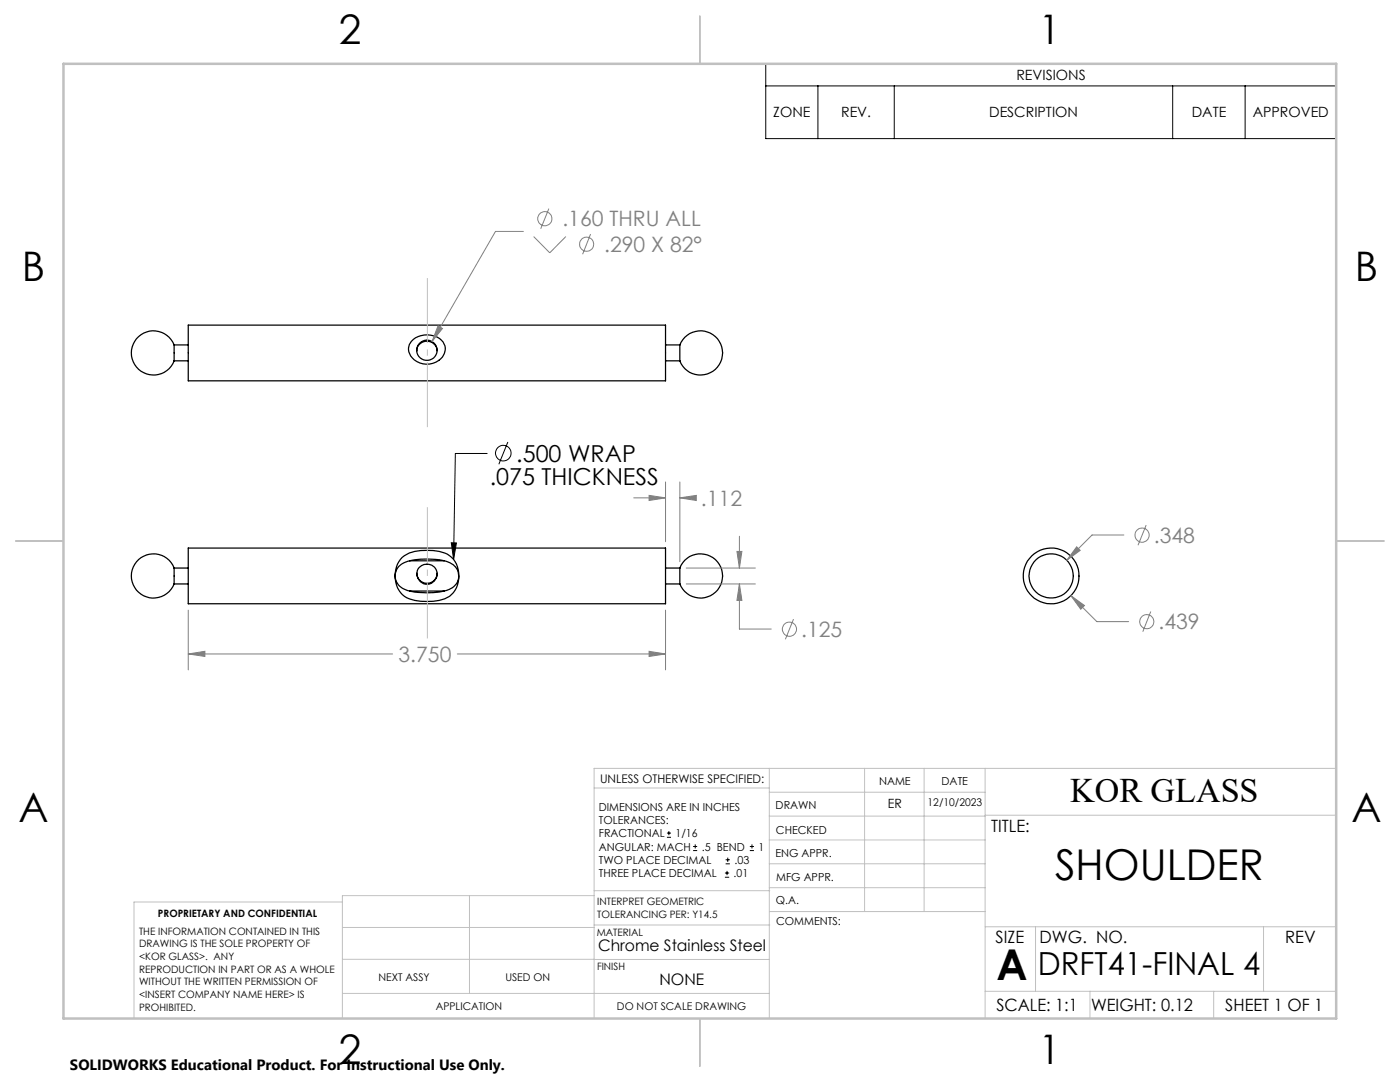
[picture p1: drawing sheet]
<svg xmlns="http://www.w3.org/2000/svg" width="279mm" height="216mm" viewBox="0 0 279 216" stroke-linecap="round" stroke-linejoin="round" font-family="sans-serif">
<g fill="none" stroke="#000" stroke-width=".25">
<path d="M34.7 68.8a4.4 4.4 0 0 0-6.7-1.9 4.4 4.4 0 0 0 0 7 4.4 4.4 0 0 0 6.7-1.9M34.7 68.8v3.2M34.7 68.8h2.9M34.7 72h2.9M37.6 64.9h95.2v11.1h-95.2zM82.1 68.1a4.4 4.4 0 0 1 6.3 .2 2.85 2.85 0 0 1-2 4.2 3.6 3.6 0 0 1-4.9-3.1l.2-.7zM83.2 70a2.01 2.01 0 0 1 2-1.9 2.01 2.01 0 0 1 2 1.9M132.8 68.8h2.9M132.8 72h2.9M135.7 68.8a4.4 4.4 0 0 1 6.8-1.9 4.4 4.4 0 0 1 0 7 4.4 4.4 0 0 1-6.8-1.9M135.7 68.8v3.2M34.7 113.3a4.4 4.4 0 0 0-6.7-1.9 4.4 4.4 0 0 0 0 7.1 4.4 4.4 0 0 0 6.7-2"/>
<path d="M34.7 113.3v3.2M34.7 116.5h2.9M34.7 113.3h2.9M37.6 109.4h95.2v11.1h-95.2zM79.6 113a5.9 5.9 0 0 1 4.4-1.4 11 11 0 0 1 6.1 .9 2.82 2.82 0 0 1 1.4 2.7 2.82 2.82 0 0 1-1.8 2.4 14.6 14.6 0 0 1-9.1-.1 2.84 2.84 0 0 1-1-4.5zM80.3 111.2a8.2 8.2 0 0 1 6.2-1.3 4.8 4.8 0 0 1 4.8 3.2 5.1 5.1 0 0 1-2.5 6.4 10.4 10.4 0 0 1-8.1-.5 5.4 5.4 0 0 1-.4-7.8zM81.7 111.9h7M81.7 117.9h7M83.2 114.4a2.03 2.03 0 0 0 2 2 2.03 2.03 0 0 0 2-2M132.8 116.5h2.9M132.8 113.3h2.9M135.7 113.3a4.4 4.4 0 0 1 6.8-1.9 4.4 4.4 0 0 1 0 7.1 4.4 4.4 0 0 1-6.8-2"/>
<path d="M135.7 113.3v3.2"/>
<circle cx="85.2" cy="69.9" r="2.03"/>
<circle cx="85.2" cy="114.6" r="1.99"/>
<circle cx="209.8" cy="114.9" r="4.4"/>
<circle cx="209.8" cy="114.9" r="5.6"/>
</g>
<g fill="none" stroke="#808080" stroke-width=".2">
<path d="M104.5 46.2h-5.6l-12.7 22M106.5 47.2l3.2 3.2 3.2-3.2M109.5 41.6l-1.6 4M117.9 46.7l-1.6 4M87.4 65l.9 .5-2.1 2.7zM126.5 99.3h6.3M129.5 98.8l3.3 .5-3.3 .6zM132.8 96.2v11.9M135.7 99.3l3.3-.5v1.1zM135.7 96.2v15.9M135.7 99.3h3M136.9 116.5h13.8"/>
<path d="M136.9 113.3h13.8M147.1 110h1l-.5 3.3zM147.6 116.5l.5 3.3h-1zM147.6 116.5v9h6.3M147.6 107v6.3M213.7 118.9l2.7 1.9-.7 .8zM213.7 118.9l5.2 5.1h6.3M214.9 109.1l.7 .7-2.7 2zM224.3 106.8h-6.4l-5 5M228.7 104.8l-1.6 4M37.6 130.5l3.3-.5v1zM37.6 121.7v12"/>
<path d="M37.6 130.5h40.8M91.3 130.5h41.5M129.5 130l3.3 .5-3.3 .5zM132.8 121.7v12M158.4 123.5l-1.7 4.1M229.7 122l-1.6 4"/>
<circle cx="108.7" cy="43.7" r="1.41"/>
<circle cx="117.1" cy="48.7" r="1.41"/>
<circle cx="227.9" cy="106.8" r="1.42"/>
<circle cx="157.5" cy="125.5" r="1.42"/>
<circle cx="228.9" cy="124" r="1.41"/>
</g>
<g fill="none" stroke="#000" stroke-width=".2">
<path d="M152.8 12.7h113.9v15h-113.9zM152.8 17.1h113.9M163.2 17.1v10.6M178.5 17.1v10.6M234 17.1v10.6M248.5 17.1v10.6M97.2 90.5h-6.3l-.4 21.1M101.4 88.2l-1.8 4.4M90.1 108.3h1l-.6 3.3zM133.1 167.1h.8M133.1 166.2h.8M133.5 165.8v.9"/>
<path d="M138.3 169.7h.8M138.3 168.9h.8M138.7 168.5v.8M144.7 175h.8M144.7 174.2h.8M144.8 172.4h.9M144.8 171.6h.9M145.1 173.8v.8M145.2 171.1v.9M149.6 169.7h.9M149.6 168.9h.9M150.1 168.5v.8"/>
<circle cx="100.4" cy="90.4" r="1.55"/>
</g>
<path d="M85.3 101.2v26.2" fill="none" stroke="#c0c0c0" stroke-width=".2" stroke-dasharray="15.2 1.3 1.3 1.3" stroke-dashoffset="4" stroke-linecap="butt"/>
<path d="M85.3 55.5v29.7" fill="none" stroke="#c0c0c0" stroke-width=".2" stroke-dasharray="15.2 1.3 1.3 1.3" stroke-dashoffset="2.3" stroke-linecap="butt"/>
<g fill="none" stroke="#c0c0c0" stroke-width=".2">
<path d="M118.6 157.2h34.9M153.5 153.3v49.9M153.5 158.1h43.1M172.5 153.3v28.6M184.4 153.3v28.6M196.6 153.3v49.9M266.7 153.3h-148.1v49.9M68.3 180h-41.6v23.2M93.7 178.7v19.5M118.6 178.7h-50.3v24.5M118.6 177.7h35M153.5 167.6h43.1"/>
<path d="M153.5 162.8h43.1M153.5 172.4h43.1M153.5 177.1h43.1M196.6 162.7h70.1M68.3 198.2h85.2M68.3 191.4l85.2 .1M68.3 185.1h50.3M118.6 184.6h35M153.6 181.9h43M196.6 197.8h70.1M196.6 184.9h70.1M206.7 184.9v12.9"/>
<path d="M217.5 197.8v5.4M242.2 197.8v5.4M252.2 184.9v12.9"/>
</g>
<path d="M139.7 3.2v9.5M3.1 107.9h9.6M266.7 107.9h9.5M139.7 203.2v9.6" fill="none" stroke="#c0c0c0" stroke-width=".25"/>
<path d="M12.7 12.7h254v190.5h-254z" fill="none" stroke="#c0c0c0" stroke-width=".5"/>
<path d="M90.1 108.3h1l-.6 3.3z" fill="#000"/>
<path d="M37.6 130.5l3.3-.5v1zM129.5 130l3.3 .5-3.3 .5zM135.7 99.3l3.3-.5v1.1zM129.5 98.8l3.3 .5-3.3 .6zM147.6 116.5l.5 3.3h-1zM147.1 110h1l-.5 3.3zM214.9 109.1l-2 2.7 2.7-2zM213.7 118.9l2 2.7 .7-.8zM87.4 65l-1.2 3.2 2.1-2.7z" fill="#808080"/>
<g font-size="8.5">
<text x="210.6" y="175.5">SHOULDER</text>
<text x="198.9" y="195.5">A</text>
</g>
<g font-size="8.1">
<text x="67.6" y="8.9">2</text>
<text x="207.3" y="8.9">1</text>
<text x="4.4" y="56.1">B</text>
<text x="270.4" y="56.1">B</text>
<text x="3.7" y="164.1">A</text>
<text x="269.7" y="164.1">A</text>
<text x="67.6" y="212.4">2</text>
<text x="207.3" y="212.4">1</text>
</g>
<text font-size="6.9" x="213.6" y="160.1">KOR GLASS</text>
<text font-size="6.3" x="207.1" y="194.5">DRFT41-FINAL 4</text>
<g font-size="4.7">
<text x="103" y="92.2">.500 WRAP</text>
<text x="97.8" y="96.7">.075 THICKNESS</text>
</g>
<g font-size="4.2" fill="#808080">
<text x="112.3" y="45.2">.160 THRU ALL</text>
<text x="120.6" y="50.3">.290 X 82°</text>
<text x="139.9" y="100.9">.112</text>
<text x="230.3" y="108.3">.348</text>
<text x="231.2" y="125.6">.439</text>
<text x="159.9" y="127.1">.125</text>
<text x="79.5" y="132.1">3.750</text>
</g>
<g font-size="3.4">
<text x="197.8" y="166">TITLE:</text>
<text x="198.7" y="188.1">SIZE</text>
<text x="207.5" y="188.1">DWG. NO.</text>
<text x="256.5" y="188.2">REV</text>
<text x="198.8" y="201.7">SCALE: 1:1</text>
<text x="217.7" y="201.8">WEIGHT: 0.12</text>
<text x="244.5" y="201.7">SHEET 1 OF 1</text>
</g>
<g font-size="3.2">
<text x="119.4" y="189.8">Chrome Stainless Steel</text>
<text x="131.6" y="196.6">NONE</text>
</g>
<text font-size="3" x="14" y="213.5">SOLIDWORKS Educational Product. For Instructional Use Only.</text>
<g font-size="2.8">
<text x="202.8" y="16">REVISIONS</text>
<text x="154.3" y="23.4">ZONE</text>
<text x="167.9" y="23.4">REV.</text>
<text x="197.4" y="23.4">DESCRIPTION</text>
<text x="237.8" y="23.4">DATE</text>
<text x="250" y="23.4">APPROVED</text>
</g>
<text font-size="2.5" x="177.2" y="161.3">ER</text>
<text font-size="2.4" x="119.8" y="156.2">UNLESS OTHERWISE SPECIFIED:</text>
<g font-size="2.2">
<text x="119.5" y="161.8">DIMENSIONS ARE IN INCHES</text>
<text x="154.8" y="161.4">DRAWN</text>
<text x="175.4" y="156.6">NAME</text>
<text x="187.9" y="156.7">DATE</text>
<text x="119.5" y="164.4">TOLERANCES:</text>
<text x="119.5" y="167.1">FRACTIONAL</text>
<text x="134.8" y="167.1">1/16</text>
<text x="154.9" y="166.3">CHECKED</text>
<text x="119.5" y="172.4">TWO PLACE DECIMAL</text>
<text x="119.5" y="169.7">ANGULAR: MACH</text>
<text x="140.1" y="169.7">.5 BEND</text>
<text x="146.6" y="172.4">.03</text>
<text x="151.4" y="169.7">1</text>
<text x="154.8" y="171">ENG APPR.</text>
<text x="119.5" y="175">THREE PLACE DECIMAL</text>
<text x="146.4" y="175">.01</text>
<text x="154.9" y="175.7">MFG APPR.</text>
<text x="154.9" y="180.4">Q.A.</text>
<text x="154.9" y="184.6">COMMENTS:</text>
</g>
<g font-size="2.1">
<text x="185.1" y="160.7">12/10/2023</text>
<text x="75.5" y="195.7">NEXT ASSY</text>
<text x="100.9" y="195.7">USED ON</text>
<text x="86.9" y="201.5">APPLICATION</text>
<text x="123.1" y="201.6">DO NOT SCALE DRAWING</text>
</g>
<g font-size="2">
<text x="31.5" y="182.9">PROPRIETARY AND CONFIDENTIAL</text>
<text x="119.2" y="180.6">INTERPRET GEOMETRIC</text>
<text x="119.2" y="183.1">TOLERANCING PER: Y14.5</text>
<text x="27.8" y="186.5">THE INFORMATION CONTAINED IN THIS</text>
<text x="27.8" y="189">DRAWING IS THE SOLE PROPERTY OF</text>
<text x="27.8" y="191.6">&lt;KOR GLASS&gt;. ANY</text>
<text x="119.1" y="186.7">MATERIAL</text>
<text x="27.8" y="194.1">REPRODUCTION IN PART OR AS A WHOLE</text>
<text x="27.8" y="196.6">WITHOUT THE WRITTEN PERMISSION OF</text>
<text x="119.1" y="193.5">FINISH</text>
<text x="27.8" y="199.1">&lt;INSERT COMPANY NAME HERE&gt; IS</text>
<text x="27.8" y="201.7">PROHIBITED.</text>
</g>
</svg>
